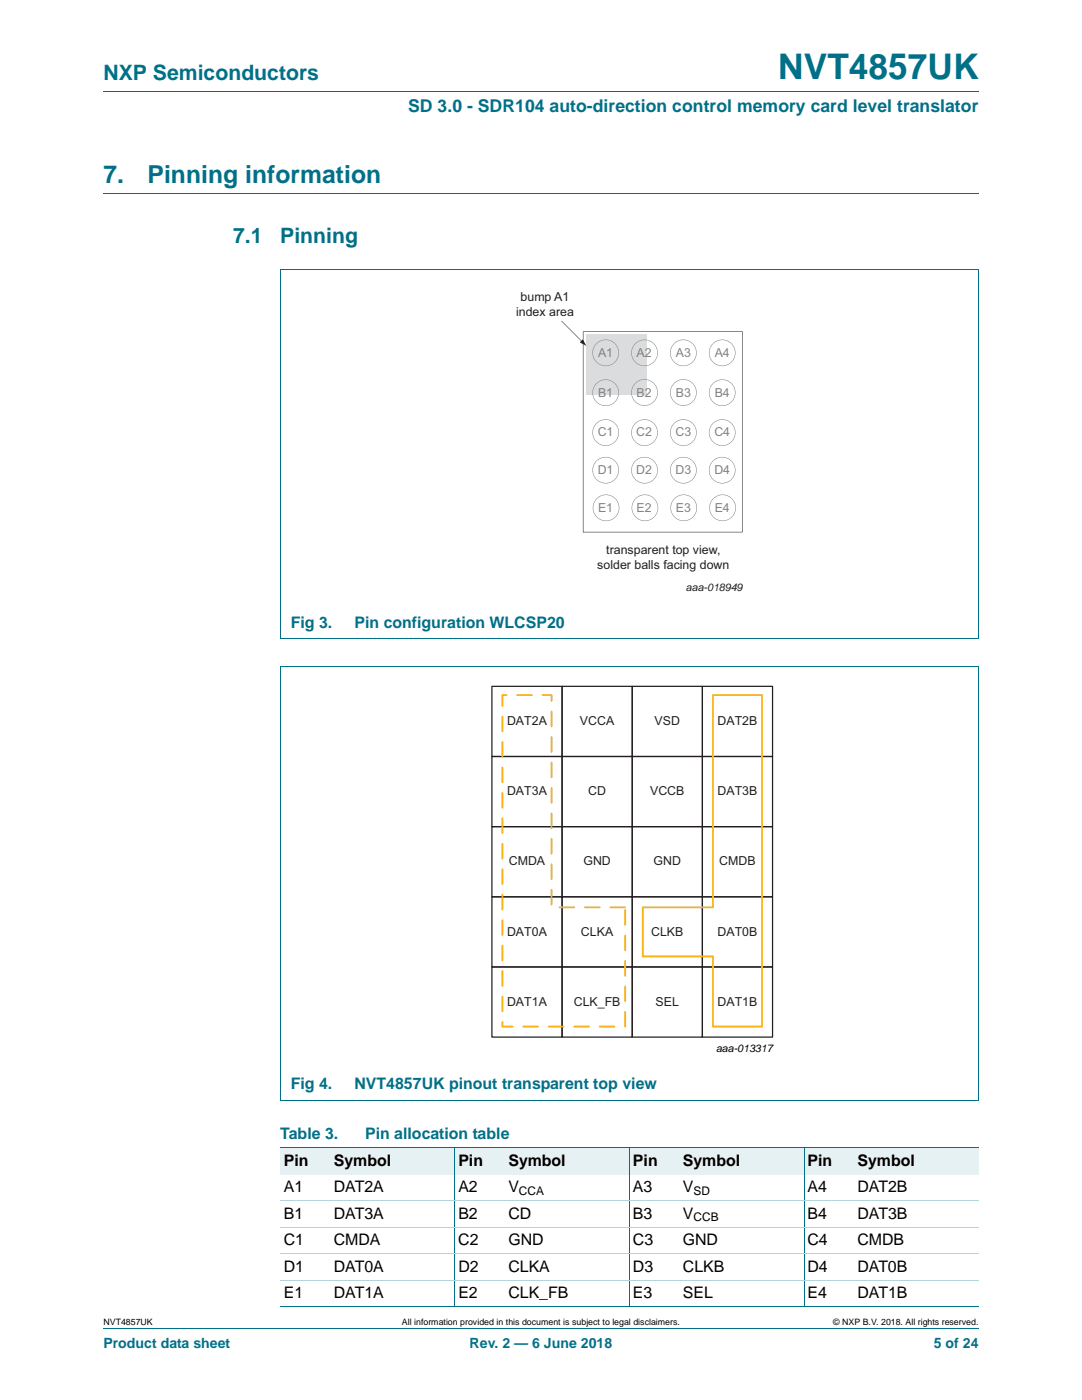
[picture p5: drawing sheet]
<svg xmlns="http://www.w3.org/2000/svg" width="216mm" height="279mm" viewBox="0 0 216 279" stroke-linecap="round" stroke-linejoin="round" font-family="sans-serif">
<path d="M20.6 18.2h174.7M20.6 38.6h174.7M20.6 265.1h174.7" fill="none" stroke="#007088" stroke-width=".2"/>
<g fill="#e6f1f4">
<path d="M55.9 229.1h10v5.3h-10z"/>
<path d="M65.9 229.1h24.8v5.3h-24.8z"/>
<path d="M90.7 229.1h10v5.3h-10z"/>
<path d="M100.7 229.1h24.9v5.3h-24.9z"/>
<path d="M125.6 229.1h10v5.3h-10z"/>
<path d="M135.6 229.1h24.8v5.3h-24.8z"/>
<path d="M160.4 229.1h10v5.3h-10z"/>
<path d="M170.4 229.1h24.9v5.3h-24.9z"/>
</g>
<path d="M55.9 53.8h139.4v73.6M55.9 53.8v73.6M55.9 127.4h139.4M55.9 133h139.4M55.9 133.1v86.4M195.3 133.1v86.4l-139.4 .1M55.9 229.1h139.4M90.8 229v31.9M125.6 229v31.9M160.4 229v31.9M55.9 260.8h139.4" fill="none" stroke="#007088" stroke-width=".2"/>
<path d="M55.9 239.6h139.4M55.9 244.9h139.4M55.9 250.2h139.4M55.9 255.5h139.4" fill="none" stroke="#b3d4db" stroke-width=".2"/>
<path d="M117 66.7h12v12h-12z" fill="#dbdcde"/>
<path d="M116.3 66.2h31.9v40h-31.8v-.1h31.7v-39.9h-31.7l-.1 40z" fill="#231f20"/>
<g fill="#808285">
<path d="M134.7 84.3a2.65 2.65 0 0 1 4 .9 2.65 2.65 0 0 1-1.7 3.7 2.65 2.65 0 0 1-3.3-2.6h.1a2.55 2.55 0 0 0 3.7 2.3 2.55 2.55 0 0 0 .4-4.3 2.55 2.55 0 0 0-4.1 1.6v.4a2.23 2.23 0 0 1 .9-2z"/>
<path d="M126.9 84.3a2.65 2.65 0 0 1 4.1 .9 2.65 2.65 0 0 1-1.8 3.7 2.65 2.65 0 0 1-3.2-2.6h.1a2.55 2.55 0 0 0 3.7 2.3 2.55 2.55 0 0 0 .3-4.3 2.55 2.55 0 0 0-4 1.6l-.1 .4a2.23 2.23 0 0 1 .9-2z"/>
<path d="M119.2 84.3a2.65 2.65 0 0 1 4 .9 2.65 2.65 0 0 1-1.7 3.7 2.65 2.65 0 0 1-3.3-2.6h.1a2.55 2.55 0 0 0 3.7 2.3 2.55 2.55 0 0 0 .4-4.3 2.55 2.55 0 0 0-4.1 1.6v.4a2.23 2.23 0 0 1 .9-2z"/>
<path d="M119.2 76.3a2.65 2.65 0 0 1 4 .9 2.65 2.65 0 0 1-1.7 3.8 2.65 2.65 0 0 1-3.3-2.6h.1a2.55 2.55 0 0 0 3.7 2.2 2.55 2.55 0 0 0 .4-4.3 2.55 2.55 0 0 0-4.1 1.7v.4a2.23 2.23 0 0 1 .9-2.1z"/>
<path d="M134.7 68.3a2.65 2.65 0 0 1 4 1 2.65 2.65 0 0 1-1.7 3.7 2.65 2.65 0 0 1-3.3-2.6h.1a2.55 2.55 0 0 0 3.7 2.3 2.55 2.55 0 0 0 .4-4.3 2.55 2.55 0 0 0-4.1 1.6v.4a2.23 2.23 0 0 1 .9-2.1z"/>
<path d="M126.9 68.3a2.65 2.65 0 0 1 4.1 1 2.65 2.65 0 0 1-1.8 3.7 2.65 2.65 0 0 1-3.2-2.6h.1a2.55 2.55 0 0 0 3.7 2.3 2.55 2.55 0 0 0 .3-4.3 2.55 2.55 0 0 0-4 1.6l-.1 .4a2.23 2.23 0 0 1 .9-2.1z"/>
<path d="M119.2 68.3a2.65 2.65 0 0 1 4 1 2.65 2.65 0 0 1-1.7 3.7 2.65 2.65 0 0 1-3.3-2.6h.1a2.55 2.55 0 0 0 3.7 2.3 2.55 2.55 0 0 0 .4-4.3 2.55 2.55 0 0 0-4.1 1.6v.4a2.23 2.23 0 0 1 .9-2.1z"/>
<path d="M119.2 91.8a2.65 2.65 0 0 1 4 .9 2.65 2.65 0 0 1-1.7 3.7 2.65 2.65 0 0 1-3.3-2.6h.1a2.55 2.55 0 0 0 3.7 2.3 2.55 2.55 0 0 0 .4-4.3 2.55 2.55 0 0 0-4.1 1.6v.4a2.23 2.23 0 0 1 .9-2z"/>
<path d="M126.9 76.3a2.65 2.65 0 0 1 4.1 .9 2.65 2.65 0 0 1-1.8 3.7 2.65 2.65 0 0 1-3.2-2.6h.1a2.55 2.55 0 0 0 3.7 2.3 2.55 2.55 0 0 0 .3-4.3 2.55 2.55 0 0 0-4 1.6l-.1 .4a2.23 2.23 0 0 1 .9-2z"/>
<path d="M142.5 84.3a2.65 2.65 0 0 1 4 .9 2.65 2.65 0 0 1-1.8 3.7 2.65 2.65 0 0 1-3.2-2.6h.1a2.55 2.55 0 0 0 3.7 2.3 2.55 2.55 0 0 0 .3-4.3 2.55 2.55 0 0 0-4 1.6l-.1 .4a2.23 2.23 0 0 1 1-2z"/>
<path d="M142.5 76.3a2.65 2.65 0 0 1 4 .9 2.65 2.65 0 0 1-1.8 3.8 2.65 2.65 0 0 1-3.2-2.6h.1a2.55 2.55 0 0 0 3.7 2.2 2.55 2.55 0 0 0 .3-4.3 2.55 2.55 0 0 0-4 1.7l-.1 .4a2.23 2.23 0 0 1 1-2.1z"/>
<path d="M142.5 68.3a2.65 2.65 0 0 1 4 1 2.65 2.65 0 0 1-1.8 3.7 2.65 2.65 0 0 1-3.2-2.6h.1a2.55 2.55 0 0 0 3.7 2.3 2.55 2.55 0 0 0 .3-4.3 2.55 2.55 0 0 0-4 1.6l-.1 .4a2.23 2.23 0 0 1 1-2.1z"/>
<path d="M134.7 91.8a2.65 2.65 0 0 1 4 .9 2.65 2.65 0 0 1-1.7 3.7 2.65 2.65 0 0 1-3.3-2.6h.1a2.55 2.55 0 0 0 3.7 2.3 2.55 2.55 0 0 0 .4-4.3 2.55 2.55 0 0 0-4.1 1.6v.4a2.23 2.23 0 0 1 .9-2z"/>
<path d="M126.9 91.8a2.65 2.65 0 0 1 4.1 .9 2.65 2.65 0 0 1-1.8 3.7 2.65 2.65 0 0 1-3.2-2.6h.1a2.55 2.55 0 0 0 3.7 2.3 2.55 2.55 0 0 0 .3-4.3 2.55 2.55 0 0 0-4 1.6l-.1 .4a2.23 2.23 0 0 1 .9-2z"/>
<path d="M142.5 91.8a2.65 2.65 0 0 1 4 .9 2.65 2.65 0 0 1-1.8 3.7 2.65 2.65 0 0 1-3.2-2.6h.1a2.55 2.55 0 0 0 3.7 2.3 2.55 2.55 0 0 0 .3-4.3 2.55 2.55 0 0 0-4 1.6l-.1 .4a2.23 2.23 0 0 1 1-2z"/>
<path d="M134.4 99.7a2.65 2.65 0 0 1 4.2 .2 2.65 2.65 0 0 1-1.4 4 2.65 2.65 0 0 1-3.4-2.6h.1a2.55 2.55 0 0 0 3.7 2.3 2.55 2.55 0 0 0 .3-4.3 2.55 2.55 0 0 0-4 1.6l-.1 .4a2.11 2.11 0 0 1 .6-1.6z"/>
<path d="M127 99.3a2.65 2.65 0 0 1 4.1 .9 2.65 2.65 0 0 1-1.8 3.7 2.65 2.65 0 0 1-3.3-2.6h.1a2.55 2.55 0 0 0 3.7 2.3 2.55 2.55 0 0 0 .4-4.3 2.55 2.55 0 0 0-4 1.6l-.1 .4a2.23 2.23 0 0 1 .9-2z"/>
<path d="M119.3 99.3a2.65 2.65 0 0 1 4 .9 2.65 2.65 0 0 1-1.8 3.7 2.65 2.65 0 0 1-3.2-2.6h.1a2.55 2.55 0 0 0 3.7 2.3 2.55 2.55 0 0 0 .3-4.3 2.55 2.55 0 0 0-4 1.6l-.1 .4a2.23 2.23 0 0 1 1-2z"/>
<path d="M142.5 99.3a2.65 2.65 0 0 1 4.1 .9 2.65 2.65 0 0 1-1.8 3.7 2.65 2.65 0 0 1-3.3-2.6h.1a2.55 2.55 0 0 0 3.7 2.3 2.55 2.55 0 0 0 .4-4.3 2.55 2.55 0 0 0-4 1.6l-.1 .4a2.23 2.23 0 0 1 .9-2z"/>
<path d="M134.7 76.3a2.65 2.65 0 0 1 4 .9 2.65 2.65 0 0 1-1.7 3.7 2.65 2.65 0 0 1-3.3-2.6h.1a2.55 2.55 0 0 0 3.7 2.3 2.55 2.55 0 0 0 .4-4.3 2.55 2.55 0 0 0-4.1 1.6v.4a2.23 2.23 0 0 1 .9-2z"/>
</g>
<g fill="#231f20">
<path d="M112.1 64l4.2 4.2-.1 .1-4.2-4.2z"/>
<path d="M116.3 67.7l.7 1.3-1.3-.7z"/>
</g>
<g fill="none" stroke="#231f20" stroke-width=".25">
<path d="M98.2 137h14v14h-14zM112.2 137h14v14h-14zM126.2 137h14v14h-14zM140.2 137h14v14h-14zM98.2 151h14v14h-14zM112.2 151h14v14h-14zM126.2 151h14v14h-14zM140.2 151h14v14h-14zM98.2 165h14v14h-14zM98.2 179h14v14h-14zM112.2 165h14v14h-14zM112.2 179h14v14h-14z"/>
<path d="M126.2 165h14v14h-14zM126.2 179h14v14h-14zM140.2 165h14v14h-14zM140.2 179h14v14h-14zM98.2 193h14v14h-14zM112.2 193h14v14h-14zM126.2 193h14v14h-14zM140.2 193h14v14h-14z"/>
</g>
<path d="M100.3 138.7h9.8v42.4h14.7v23.8h-24.5z" fill="none" stroke="#fbb317" stroke-width=".35" stroke-dasharray="3 2.1"/>
<path d="M142.3 138.7h9.8v66.2h-9.8v-14h-14v-9.8h14z" fill="none" stroke="#fbb317" stroke-width=".35"/>
<text font-size="7" fill="#007088" x="155.3" y="15.8">NVT4857UK</text>
<g font-size="4.9" fill="#007088">
<text x="20.6" y="36.6">7.</text>
<text x="29.5" y="36.6">Pinning information</text>
</g>
<g font-size="4.2" fill="#007088">
<text x="20.6" y="16">NXP Semiconductors</text>
<text x="46.5" y="48.5">7.1</text>
<text x="55.9" y="48.5">Pinning</text>
</g>
<text font-size="3.5" fill="#007088" x="81.4" y="22.3">SD 3.0 - SDR104 auto-direction control memory card level translator</text>
<g font-size="3.2" fill="#007088">
<text x="58" y="125.3">Fig 3.</text>
<text x="70.7" y="125.3">Pin configuration WLCSP20</text>
<text x="58" y="217.4">Fig 4.</text>
<text x="70.7" y="217.4">NVT4857UK pinout transparent top view</text>
<text x="55.9" y="227.3">Table 3.</text>
<text x="72.9" y="227.3">Pin allocation table</text>
</g>
<g font-size="3.2">
<text x="56.6" y="232.6">Pin</text>
<text x="66.6" y="232.6">Symbol</text>
<text x="91.5" y="232.6">Pin</text>
<text x="101.5" y="232.6">Symbol</text>
<text x="126.3" y="232.6">Pin</text>
<text x="136.3" y="232.6">Symbol</text>
<text x="161.1" y="232.6">Pin</text>
<text x="171.1" y="232.6">Symbol</text>
<text x="56.6" y="237.9">A1</text>
<text x="66.6" y="237.9">DAT2A</text>
<text x="91.5" y="237.9">A2</text>
<text x="101.4" y="237.9">V</text>
<text x="126.3" y="237.9">A3</text>
<text x="136.3" y="237.9">V</text>
<text x="161.1" y="237.9">A4</text>
<text x="171.1" y="237.9">DAT2B</text>
<text x="56.6" y="243.2">B1</text>
<text x="66.6" y="243.2">DAT3A</text>
<text x="91.5" y="243.2">B2</text>
<text x="101.4" y="243.2">CD</text>
<text x="126.3" y="243.2">B3</text>
<text x="136.3" y="243.2">V</text>
<text x="161.1" y="243.2">B4</text>
<text x="171.1" y="243.2">DAT3B</text>
<text x="56.6" y="248.5">C1</text>
<text x="66.6" y="248.5">CMDA</text>
<text x="91.5" y="248.5">C2</text>
<text x="101.4" y="248.5">GND</text>
<text x="126.3" y="248.5">C3</text>
<text x="136.3" y="248.5">GND</text>
<text x="161.1" y="248.5">C4</text>
<text x="171.1" y="248.5">CMDB</text>
<text x="56.6" y="253.8">D1</text>
<text x="66.6" y="253.8">DAT0A</text>
<text x="91.5" y="253.8">D2</text>
<text x="101.5" y="253.8">CLKA</text>
<text x="126.3" y="253.8">D3</text>
<text x="136.3" y="253.8">CLKB</text>
<text x="161.1" y="253.8">D4</text>
<text x="171.1" y="253.8">DAT0B</text>
<text x="56.6" y="259.1">E1</text>
<text x="66.6" y="259.1">DAT1A</text>
<text x="91.5" y="259.1">E2</text>
<text x="101.4" y="259.1">CLK_FB</text>
<text x="126.3" y="259.1">E3</text>
<text x="136.3" y="259.1">SEL</text>
<text x="161.1" y="259.1">E4</text>
<text x="171.1" y="259.1">DAT1B</text>
</g>
<g font-size="2.8" fill="#007088">
<text x="20.6" y="269.1">Product data sheet</text>
<text x="93.7" y="269.1">Rev. 2 — 6 June 2018</text>
<text x="186.3" y="269.1">5 of 24</text>
</g>
<g font-size="2.5" fill="#231f20">
<text x="103" y="63.1">index area</text>
<text x="103.9" y="60.1">bump A1</text>
<text x="119.2" y="113.6">solder balls facing down</text>
<text x="121" y="110.7">transparent top view,</text>
<text x="101.2" y="144.7">DAT2A</text>
<text x="115.7" y="144.7">VCCA</text>
<text x="130.6" y="144.7">VSD</text>
<text x="143.2" y="144.7">DAT2B</text>
<text x="101.2" y="158.7">DAT3A</text>
<text x="117.4" y="158.7">CD</text>
<text x="129.7" y="158.7">VCCB</text>
<text x="143.2" y="158.7">DAT3B</text>
<text x="101.5" y="172.7">CMDA</text>
<text x="116.4" y="172.7">GND</text>
<text x="130.4" y="172.7">GND</text>
<text x="143.5" y="172.7">CMDB</text>
<text x="101.2" y="186.7">DAT0A</text>
<text x="115.9" y="186.7">CLKA</text>
<text x="129.9" y="186.7">CLKB</text>
<text x="143.2" y="186.7">DAT0B</text>
<text x="101.2" y="200.7">DAT1A</text>
<text x="114.5" y="200.7">CLK_FB</text>
<text x="130.8" y="200.7">SEL</text>
<text x="143.2" y="200.7">DAT1B</text>
</g>
<g font-size="2.5" fill="#808285">
<text x="119.3" y="71.2">A1</text>
<text x="127" y="71.2">A2</text>
<text x="134.9" y="71.2">A3</text>
<text x="142.6" y="71.2">A4</text>
<text x="119.3" y="79.1">B1</text>
<text x="127" y="79.1">B2</text>
<text x="134.9" y="79.1">B3</text>
<text x="142.6" y="79.1">B4</text>
<text x="119.3" y="87.1">C1</text>
<text x="126.9" y="87.1">C2</text>
<text x="134.8" y="87.1">C3</text>
<text x="142.5" y="87.1">C4</text>
<text x="119.3" y="94.6">D1</text>
<text x="126.9" y="94.6">D2</text>
<text x="134.8" y="94.6">D3</text>
<text x="142.5" y="94.6">D4</text>
<text x="119.3" y="102.1">E1</text>
<text x="127" y="102.1">E2</text>
<text x="134.9" y="102.1">E3</text>
<text x="142.6" y="102.1">E4</text>
</g>
<g font-size="2.4">
<text x="103.5" y="238.5">CCA</text>
<text x="138.4" y="238.5">SD</text>
<text x="138.4" y="243.8">CCB</text>
</g>
<text font-size="2.1" fill="#231f20" x="136.9" y="117.9">aaa-018949</text>
<text font-size="2.1" fill="#010202" x="142.9" y="210">aaa-013317</text>
<g font-size="1.8">
<text x="20.6" y="264.5">NVT4857UK</text>
<text x="80.2" y="264.5">All information provided in this document is subject to legal disclaimers.</text>
<text x="166.3" y="264.5">© NXP B.V. 2018. All rights reserved.</text>
</g>
</svg>
